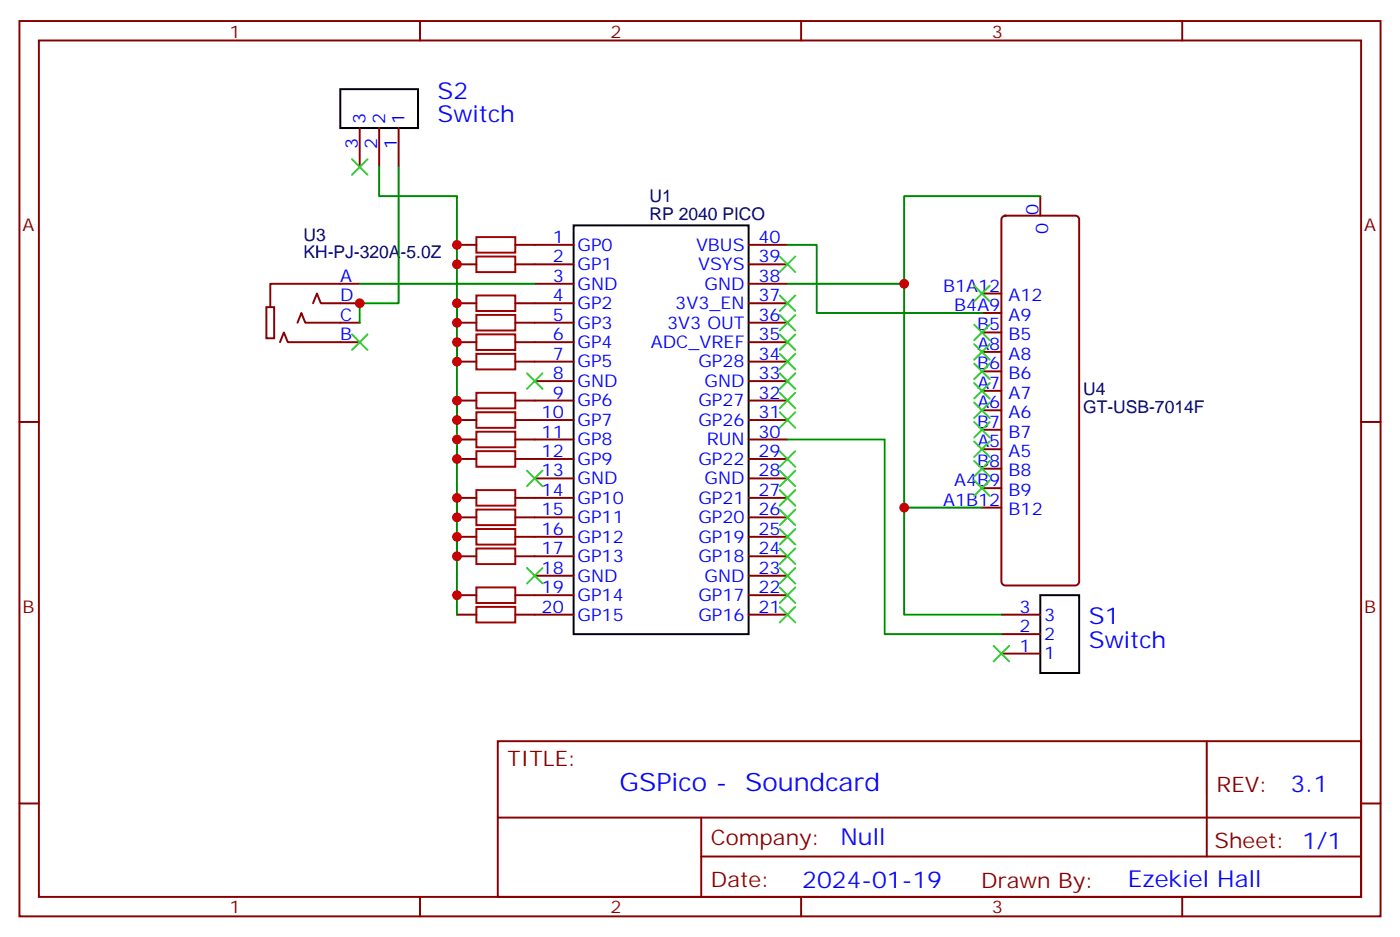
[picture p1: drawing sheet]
<svg xmlns="http://www.w3.org/2000/svg" width="254mm" height="170mm" viewBox="0 0 254 170" stroke-linecap="round" stroke-linejoin="round" font-family="sans-serif">
<g fill="none" stroke="#870000" stroke-width=".35">
<path d="M3.5 3.8h247v162.3h-247zM7.1 7.3h239.8v155.3h-239.8zM76.2 3.8v3.5M145.3 3.8v3.5M214.5 3.8v3.5M65.3 23.2v7.1M68.8 23.2v7.1M72.3 23.2v7.1M181.9 39.3l.5-.2h12.7a.71 .71 0 0 1 .7 .7v65.6a.76 .76 0 0 1-.7 .7h-12.7a.76 .76 0 0 1-.7-.7v-65.6zM188.7 35.6v3.5M48.3 55.7h1.4v5.6h-1.4zM54 58.5l.7-1.8 .7 1.8h9.9"/>
<path d="M56.8 55l.7-1.8 .7 1.8h7.1M65.3 51.4h-16.3v4.3M82.9 44.4h3.5M82.9 47.9h3.5M82.9 55h3.5M82.9 58.5h3.5M93.5 44.4h10.6M93.5 47.9h10.6M93.5 55h10.6M93.5 58.5h10.6M97 51.4h7.1M135.8 44.4h7.1"/>
<path d="M135.8 47.9h7.1M135.8 51.4h7.1M135.8 55h7.1M135.8 58.5h7.1M178.2 53.2h3.5M178.2 56.7h3.5M3.5 76.5h3.6M50.8 62l.7-1.7 .7 1.7h13.1M82.9 62h3.5M82.9 65.5h3.5M82.9 72.6h3.5M82.9 76.1h3.5"/>
<path d="M82.9 79.7h3.5M93.5 62h10.6M93.5 65.5h10.6M93.5 72.6h10.6M93.5 76.1h10.6M93.5 79.7h10.6M97 69.1h7.1M135.8 62h7.1M135.8 65.5h7.1M135.8 69.1h7.1M135.8 72.6h7.1M135.8 76.1h7.1"/>
<path d="M135.8 79.7h7.1M178.2 67.3h3.5M178.2 70.8h3.5M178.2 77.9h3.5M178.2 74.4h3.5M178.2 60.3h3.5M178.2 63.8h3.5M246.9 76.5h3.6M82.9 83.2h3.5M82.9 90.2h3.5M82.9 93.8h3.5M82.9 97.3h3.5"/>
<path d="M93.5 83.2h10.6M93.5 90.2h10.6M93.5 93.8h10.6M93.5 97.3h10.6M97 86.7h7.1M135.8 83.2h7.1M135.8 86.7h7.1M135.8 90.2h7.1M135.8 93.8h7.1M135.8 97.3h7.1M178.2 84.9h3.5M178.2 81.4h3.5"/>
<path d="M178.2 88.5h3.5M178.2 92h3.5M82.9 100.8h3.5M82.9 107.9h3.5M82.9 111.4h3.5M93.5 100.8h10.6M93.5 107.9h10.6M93.5 111.4h10.6M97 104.4h7.1M135.8 100.8h7.1M135.8 104.4h7.1M135.8 107.9h7.1"/>
<path d="M135.8 111.4h7.1M181.7 111.4h7M181.7 118.5h7M181.7 114.9h7M90.3 134.3h156.6v28.3h-156.6zM218.9 134.4v20.8M3.5 145.6h3.6M90.3 148.2h156.5M127.2 155.2h119.6M127.2 148.2v14.1M246.9 145.6h3.6M76.2 162.6v3.5"/>
<path d="M145.3 162.6v3.5M214.5 162.6v3.5"/>
</g>
<path d="M61.7 16.2h14.1v7h-14.1zM104.1 40.9h31.7v74h-31.7zM188.7 107.9h7.1v14.1h-7.1z" fill="none" stroke="#000" stroke-width=".35"/>
<g fill="none" stroke="#a10000" stroke-width=".35">
<path d="M86.4 53.6h7.1v2.8h-7.1zM86.4 57.1h7.1v2.8h-7.1zM86.4 43h7.1v2.8h-7.1zM86.4 46.5h7.1v2.8h-7.1zM86.4 60.6h7.1v2.8h-7.1zM86.4 64.1h7.1v2.9h-7.1zM86.4 71.2h7.1v2.8h-7.1zM86.4 74.7h7.1v2.8h-7.1zM86.4 78.2h7.1v2.9h-7.1zM86.4 81.8h7.1v2.8h-7.1zM86.4 88.8h7.1v2.9h-7.1zM86.4 92.4h7.1v2.8h-7.1z"/>
<path d="M86.4 95.9h7.1v2.8h-7.1zM86.4 99.4h7.1v2.8h-7.1zM86.4 106.5h7.1v2.8h-7.1zM86.4 110h7.1v2.8h-7.1z"/>
</g>
<g fill="none" stroke="#008700" stroke-width=".35">
<path d="M68.8 30.3v5.3h14.1v75.8M72.3 30.3v24.7h-7v3.5M188.7 35.6h-24.7v15.8M65.3 51.4h31.7M82.9 55v3.5M142.9 44.4h5.3v12.3h30M142.9 51.4h21.1v40.6M82.9 62v3.5M82.9 72.6v3.5M82.9 79.7v3.5M142.9 79.7h17.6v35.2h21.2M82.9 90.2v3.6"/>
<path d="M82.9 97.3v3.5M178.2 92h-14.2v19.4h17.7"/>
</g>
<g fill="none" stroke="#3c3" stroke-width=".35">
<path d="M63.9 28.9l2.8 2.8M66.7 28.9l-2.8 2.8M141.5 53.6l2.8 2.8M141.5 57.1l2.8 2.8M141.5 46.5l2.8 2.8M144.3 57.1l-2.8 2.8M144.3 53.6l-2.8 2.8M144.3 46.5l-2.8 2.8M176.7 51.8l2.9 2.8M176.7 58.8l2.9 2.9M179.6 51.8l-2.9 2.8M179.6 58.8l-2.9 2.9"/>
<path d="M63.9 60.6l2.8 2.8M66.7 60.6l-2.8 2.8M95.6 67.7l2.8 2.8M98.4 67.7l-2.8 2.8M141.5 67.7l2.8 2.8M141.5 60.6l2.8 2.8M141.5 64.1l2.8 2.9M141.5 71.2l2.8 2.8M141.5 74.7l2.8 2.8M144.3 67.7l-2.8 2.8M144.3 60.6l-2.8 2.8M144.3 64.1l-2.8 2.9"/>
<path d="M144.3 71.2l-2.8 2.8M144.3 74.7l-2.8 2.8M176.7 62.4l2.9 2.8M176.7 65.9l2.9 2.8M176.7 69.4l2.9 2.8M176.7 73l2.9 2.8M176.7 76.5l2.9 2.8M179.6 62.4l-2.9 2.8M179.6 65.9l-2.9 2.8M179.6 69.4l-2.9 2.8M179.6 73l-2.9 2.8M179.6 76.5l-2.9 2.8"/>
<path d="M95.6 85.3l2.8 2.8M98.4 85.3l-2.8 2.8M141.5 81.8l2.8 2.8M141.5 85.3l2.8 2.8M141.5 88.8l2.8 2.9M141.5 92.4l2.8 2.8M141.5 95.9l2.8 2.8M141.5 99.4l2.8 2.8M144.3 81.8l-2.8 2.8M144.3 85.3l-2.8 2.8M144.3 88.8l-2.8 2.9M144.3 92.4l-2.8 2.8"/>
<path d="M144.3 95.9l-2.8 2.8M144.3 99.4l-2.8 2.8M176.7 80l2.9 2.8M176.7 83.5l2.9 2.9M176.7 87.1l2.9 2.8M179.6 80l-2.9 2.8M179.6 83.5l-2.9 2.9M179.6 87.1l-2.9 2.8M95.6 102.9l2.8 2.9M98.4 102.9l-2.8 2.9M141.5 102.9l2.8 2.9M141.5 110l2.8 2.8"/>
<path d="M141.5 106.5l2.8 2.8M144.3 102.9l-2.8 2.9M144.3 110l-2.8 2.8M144.3 106.5l-2.8 2.8M180.3 117.1l2.8 2.8M183.1 117.1l-2.8 2.8"/>
</g>
<g fill="#c00">
<circle cx="82.9" cy="44.4" r=".88"/>
<circle cx="82.9" cy="47.9" r=".88"/>
<circle cx="82.9" cy="100.8" r=".88"/>
<circle cx="82.9" cy="97.3" r=".88"/>
<circle cx="82.9" cy="93.8" r=".88"/>
<circle cx="82.9" cy="90.2" r=".88"/>
<circle cx="82.9" cy="83.2" r=".88"/>
<circle cx="82.9" cy="79.7" r=".88"/>
<circle cx="82.9" cy="76.1" r=".88"/>
<circle cx="82.9" cy="72.6" r=".88"/>
<circle cx="82.9" cy="65.5" r=".88"/>
<circle cx="82.9" cy="62" r=".88"/>
<circle cx="82.9" cy="58.5" r=".88"/>
<circle cx="82.9" cy="55" r=".88"/>
<circle cx="82.9" cy="107.9" r=".88"/>
<circle cx="164" cy="51.4" r=".88"/>
<circle cx="164" cy="92" r=".88"/>
<circle cx="65.3" cy="55" r=".88"/>
</g>
<g font-size="4.6" fill="#00f">
<text x="112.4" y="143.4">GSPico -</text>
<text x="135.2" y="143.4">Soundcard</text>
</g>
<g font-size="4.2" fill="#00f">
<text x="79.4" y="17.9">S2</text>
<text x="79.4" y="22.2">Switch</text>
<text x="197.6" y="113.2">S1</text>
<text x="197.6" y="117.4">Switch</text>
<text x="234.1" y="143.6">3.1</text>
<text x="152.5" y="153.2">Null</text>
<text x="145.6" y="161">2024-01-19</text>
<text x="204.6" y="160.8">Ezekiel Hall</text>
</g>
<g font-size="3.9" fill="#800">
<text x="92.1" y="138.9">TITLE:</text>
<text x="220.7" y="143.6">REV:</text>
<text x="129" y="153.1">Company:</text>
<text x="220.4" y="153.7">Sheet: 1/1</text>
<text x="129" y="160.8">Date:</text>
<text x="178" y="160.9">Drawn By:</text>
</g>
<g font-size="3.2" fill="#800">
<text x="41.6" y="6.8">1</text>
<text x="110.8" y="6.8">2</text>
<text x="179.9" y="6.8">3</text>
<text x="4.1" y="41.9">A</text>
<text x="247.5" y="41.9">A</text>
<text x="4.1" y="111.1">B</text>
<text x="247.5" y="111.1">B</text>
<text x="41.6" y="165.6">1</text>
<text x="110.8" y="165.6">2</text>
<text x="179.9" y="165.6">3</text>
</g>
<g font-size="3.2" fill="#00f">
<text x="66.3" y="22.5" transform="rotate(-90 66.3 22.5)">3</text>
<text x="69.8" y="22.5" transform="rotate(-90 69.8 22.5)">2</text>
<text x="73.4" y="22.5" transform="rotate(-90 73.4 22.5)">1</text>
<text x="64.9" y="27" transform="rotate(-90 64.9 27)">3</text>
<text x="68.4" y="27" transform="rotate(-90 68.4 27)">2</text>
<text x="72" y="27" transform="rotate(-90 72 27)">1</text>
<text x="188.4" y="38.9" transform="rotate(-90 188.4 38.9)">0</text>
<text x="100.3" y="44">1</text>
<text x="100.3" y="47.6">2</text>
<text x="104.8" y="45.4">GP0</text>
<text x="126.3" y="45.4">VBUS</text>
<text x="137.6" y="47.6">39</text>
<text x="137.6" y="44">40</text>
<text x="190.1" y="42.4" transform="rotate(-90 190.1 42.4)">0</text>
<text x="61.7" y="51.1">A</text>
<text x="100.3" y="51.1">3</text>
<text x="104.8" y="49">GP1</text>
<text x="104.8" y="52.5">GND</text>
<text x="126.7" y="49">VSYS</text>
<text x="127.8" y="52.5">GND</text>
<text x="137.6" y="51.1">38</text>
<text x="171.1" y="52.8">B1A12</text>
<text x="61.7" y="58.1">C</text>
<text x="61.7" y="54.6">D</text>
<text x="100.3" y="54.6">4</text>
<text x="100.3" y="58.1">5</text>
<text x="104.8" y="56">GP2</text>
<text x="104.8" y="59.5">GP3</text>
<text x="121" y="59.5">3V3 OUT</text>
<text x="122.5" y="56">3V3_EN</text>
<text x="137.6" y="58.1">36</text>
<text x="137.6" y="54.6">37</text>
<text x="173.1" y="56.4">B4A9</text>
<text x="177.3" y="59.9">B5</text>
<text x="183" y="54.6">A12</text>
<text x="183" y="58.1">A9</text>
<text x="61.7" y="61.7">B</text>
<text x="100.3" y="61.7">6</text>
<text x="100.3" y="65.2">7</text>
<text x="104.8" y="63.1">GP4</text>
<text x="118.1" y="63.1">ADC_VREF</text>
<text x="137.6" y="65.2">34</text>
<text x="137.6" y="61.7">35</text>
<text x="177.3" y="63.4">A8</text>
<text x="183" y="61.7">B5</text>
<text x="183" y="65.2">A8</text>
<text x="100.3" y="68.7">8</text>
<text x="104.8" y="66.6">GP5</text>
<text x="104.8" y="70.1">GND</text>
<text x="126.7" y="66.6">GP28</text>
<text x="127.8" y="70.1">GND</text>
<text x="137.6" y="68.7">33</text>
<text x="177.3" y="67">B6</text>
<text x="177.3" y="70.5">A7</text>
<text x="183" y="68.7">B6</text>
<text x="98.3" y="75.8">10</text>
<text x="100.3" y="72.2">9</text>
<text x="104.8" y="73.7">GP6</text>
<text x="104.8" y="77.2">GP7</text>
<text x="126.7" y="77.2">GP26</text>
<text x="126.7" y="73.7">GP27</text>
<text x="137.6" y="75.8">31</text>
<text x="137.6" y="72.2">32</text>
<text x="177.3" y="77.5">B7</text>
<text x="177.3" y="74">A6</text>
<text x="183" y="72.2">A7</text>
<text x="183" y="75.8">A6</text>
<text x="98.3" y="79.3">11</text>
<text x="98.3" y="82.8">12</text>
<text x="104.8" y="80.7">GP8</text>
<text x="128.2" y="80.7">RUN</text>
<text x="137.6" y="82.8">29</text>
<text x="137.6" y="79.3">30</text>
<text x="177.3" y="81.1">A5</text>
<text x="183" y="79.3">B7</text>
<text x="183" y="82.8">A5</text>
<text x="98.3" y="86.4">13</text>
<text x="98.3" y="89.9">14</text>
<text x="104.8" y="84.2">GP9</text>
<text x="104.8" y="87.8">GND</text>
<text x="126.7" y="84.2">GP22</text>
<text x="127.8" y="87.8">GND</text>
<text x="137.6" y="89.9">27</text>
<text x="137.6" y="86.4">28</text>
<text x="173.1" y="88.1">A4B9</text>
<text x="177.3" y="84.6">B8</text>
<text x="183" y="86.4">B8</text>
<text x="183" y="89.9">B9</text>
<text x="98.3" y="93.4">15</text>
<text x="104.8" y="91.3">GP10</text>
<text x="104.8" y="94.8">GP11</text>
<text x="126.7" y="94.8">GP20</text>
<text x="126.7" y="91.3">GP21</text>
<text x="137.6" y="93.4">26</text>
<text x="171.1" y="91.7">A1B12</text>
<text x="183" y="93.4">B12</text>
<text x="98.3" y="96.9">16</text>
<text x="98.3" y="100.5">17</text>
<text x="104.8" y="98.4">GP12</text>
<text x="104.8" y="101.9">GP13</text>
<text x="126.7" y="101.9">GP18</text>
<text x="126.7" y="98.4">GP19</text>
<text x="137.6" y="100.5">24</text>
<text x="137.6" y="96.9">25</text>
<text x="98.3" y="104">18</text>
<text x="98.3" y="107.5">19</text>
<text x="104.8" y="105.4">GND</text>
<text x="127.8" y="105.4">GND</text>
<text x="137.6" y="107.5">22</text>
<text x="137.6" y="104">23</text>
<text x="98.3" y="111.1">20</text>
<text x="104.8" y="108.9">GP14</text>
<text x="104.8" y="112.5">GP15</text>
<text x="126.7" y="112.5">GP16</text>
<text x="126.7" y="108.9">GP17</text>
<text x="137.6" y="111.1">21</text>
<text x="185" y="111.1">3</text>
<text x="189.4" y="112.5">3</text>
<text x="185" y="118.1">1</text>
<text x="185" y="114.6">2</text>
<text x="189.4" y="119.5">1</text>
<text x="189.4" y="116">2</text>
</g>
<g font-size="3.2" fill="#000080">
<text x="117.8" y="39.8">RP 2040 PICO</text>
<text x="117.8" y="36.6">U1</text>
<text x="55" y="46.8">KH-PJ-320A-5.0Z</text>
<text x="55" y="43.6">U3</text>
<text x="196.5" y="71.7">U4</text>
<text x="196.5" y="74.8">GT-USB-7014F</text>
</g>
</svg>
